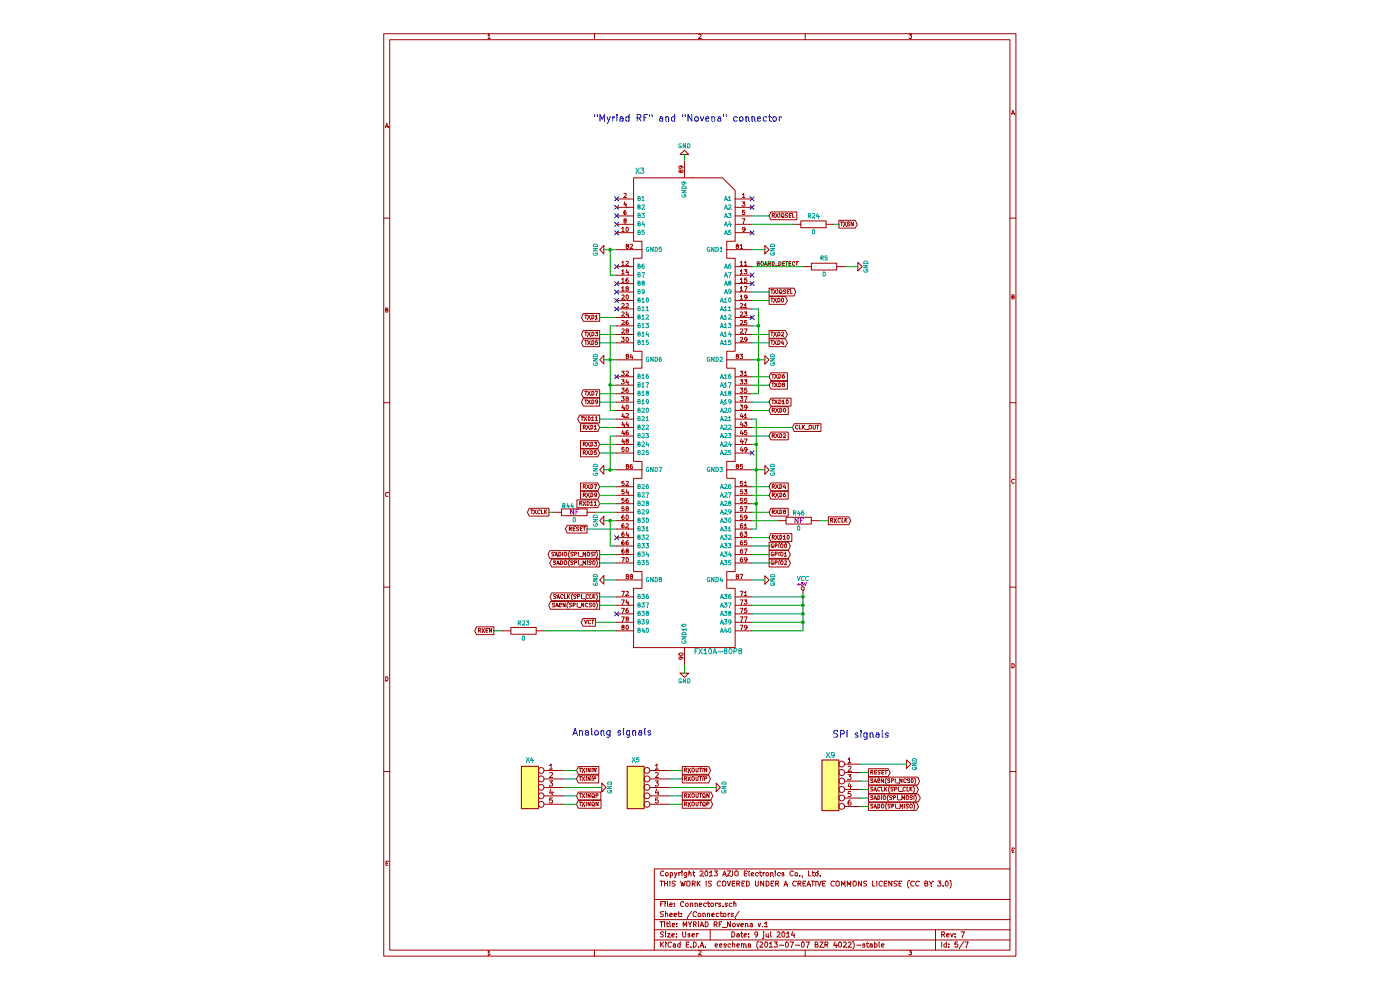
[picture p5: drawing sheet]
EESchema Schematic File Version 2
LIBS:power
LIBS:MYRIAD_RF-cache
EELAYER 27 0
EELAYER END
$Descr User 8266 11692
encoding utf-8
Sheet 5 7
Title "MYRIAD RF_Novena v.1"
Date "9 jul 2014"
Rev "7"
Comp ""
Comment1 "THIS WORK IS COVERED UNDER A CREATIVE COMMONS LICENSE (CC BY 3.0)"
Comment2 "Copyright 2013 AZIO Electronics Co., Ltd."
Comment3 ""
Comment4 ""
$EndDescr
Text GLabel 5650 6150 2    45   Output ~ 0
RXCLK
Text GLabel 5775 2650 2    45   Output ~ 0
TXEN
Text GLabel 5225 5050 2    45   Input ~ 0
CLK_OUT
Text GLabel 1700 7450 0    45   Output ~ 0
RXEN
Text GLabel 2950 7150 0    45   Output ~ 0
SAEN(SPI_NCS0)
Text GLabel 2950 7050 0    45   Output ~ 0
SACLK(SPI_CLK)
Text GLabel 2950 6650 0    45   Output ~ 0
SADO(SPI_MISO)
Text GLabel 2950 6550 0    45   Output ~ 0
SADIO(SPI_MOSI)
Text GLabel 2350 6050 0    45   Output ~ 0
TXCLK
Text GLabel 2800 6250 0    45   Output ~ 0
RESET
$Comp
L GND #PWR067
U 1 1
P 3000 6850
F 0 "#PWR067" H 3000 6950 50  0001 C CNN
F 1 "GND" H 3000 6750 50  0000 C CNN
F 2 "" H 3000 6850 60  0001 C CNN
F 3 "" H 3000 6850 60  0001 C CNN
	1    3000 6850
	0    1    1    0   
$EndComp
$Comp
L GND #PWR068
U 1 1
P 3000 5550
F 0 "#PWR068" H 3000 5650 50  0001 C CNN
F 1 "GND" H 3000 5450 50  0000 C CNN
F 2 "" H 3000 5550 60  0001 C CNN
F 3 "" H 3000 5550 60  0001 C CNN
	1    3000 5550
	0    1    1    0   
$EndComp
$Comp
L GND #PWR069
U 1 1
P 3000 4250
F 0 "#PWR069" H 3000 4350 50  0001 C CNN
F 1 "GND" H 3000 4150 50  0000 C CNN
F 2 "" H 3000 4250 60  0001 C CNN
F 3 "" H 3000 4250 60  0001 C CNN
	1    3000 4250
	0    1    1    0   
$EndComp
$Comp
L GND #PWR070
U 1 1
P 3000 2950
F 0 "#PWR070" H 3000 3050 50  0001 C CNN
F 1 "GND" H 3000 2850 50  0000 C CNN
F 2 "" H 3000 2950 60  0001 C CNN
F 3 "" H 3000 2950 60  0001 C CNN
	1    3000 2950
	0    1    1    0   
$EndComp
$Comp
L GND #PWR071
U 1 1
P 4900 2950
F 0 "#PWR071" H 4900 3050 50  0001 C CNN
F 1 "GND" H 4900 2850 50  0000 C CNN
F 2 "" H 4900 2950 60  0001 C CNN
F 3 "" H 4900 2950 60  0001 C CNN
	1    4900 2950
	0    -1   -1   0   
$EndComp
$Comp
L GND #PWR072
U 1 1
P 4900 4250
F 0 "#PWR072" H 4900 4350 50  0001 C CNN
F 1 "GND" H 4900 4150 50  0000 C CNN
F 2 "" H 4900 4250 60  0001 C CNN
F 3 "" H 4900 4250 60  0001 C CNN
	1    4900 4250
	0    -1   -1   0   
$EndComp
$Comp
L GND #PWR073
U 1 1
P 4900 5550
F 0 "#PWR073" H 4900 5650 50  0001 C CNN
F 1 "GND" H 4900 5450 50  0000 C CNN
F 2 "" H 4900 5550 60  0001 C CNN
F 3 "" H 4900 5550 60  0001 C CNN
	1    4900 5550
	0    -1   -1   0   
$EndComp
$Comp
L GND #PWR074
U 1 1
P 4900 6850
F 0 "#PWR074" H 4900 6950 50  0001 C CNN
F 1 "GND" H 4900 6750 50  0000 C CNN
F 2 "" H 4900 6850 60  0001 C CNN
F 3 "" H 4900 6850 60  0001 C CNN
	1    4900 6850
	0    -1   -1   0   
$EndComp
$Comp
L GND #PWR075
U 1 1
P 2975 9300
F 0 "#PWR075" H 2975 9400 50  0001 C CNN
F 1 "GND" H 2975 9200 50  0000 C CNN
F 2 "" H 2975 9300 60  0001 C CNN
F 3 "" H 2975 9300 60  0001 C CNN
	1    2975 9300
	0    -1   -1   0   
$EndComp
$Comp
L GND #PWR076
U 1 1
P 4325 9300
F 0 "#PWR076" H 4325 9400 50  0001 C CNN
F 1 "GND" H 4325 9200 50  0000 C CNN
F 2 "" H 4325 9300 60  0001 C CNN
F 3 "" H 4325 9300 60  0001 C CNN
	1    4325 9300
	0    -1   -1   0   
$EndComp
$Comp
L CONN_5 X5
U 1 1
P 3375 9300
F 0 "X5" H 3375 9620 50  0000 C CNN
F 1 "5-104348-3" H 3375 8960 50  0001 C CNN
F 2 "VR_pinhead5" H 3375 9300 60  0001 C CNN
F 3 "" H 3375 9300 60  0001 C CNN
F 4 ".100 inch AMPMODU Headers; RIGHT ANGLE; 5WAY;" H 3375 9300 60  0001 C CNN "Description"
F 5 "5-104348-3" H 3375 9300 60  0001 C CNN "Manufacturer Part Number"
F 6 "TE Connectivity" H 3375 9300 60  0001 C CNN "Manufacturer"
F 7 "TTI" H 3375 9300 60  0001 C CNN "Vendor"
F 8 "5-104348-3" H 3375 9300 60  0001 C CNN "Vendor Part Number"
	1    3375 9300
	-1   0    0    -1  
$EndComp
$Comp
L CONN_5 X4
U 1 1
P 2125 9300
F 0 "X4" H 2125 9620 50  0000 C CNN
F 1 "5-104348-3" H 2125 8960 50  0001 C CNN
F 2 "VR_pinhead5" H 2125 9300 60  0001 C CNN
F 3 "" H 2125 9300 60  0001 C CNN
F 4 ".100 inch AMPMODU Headers; RIGHT ANGLE; 5WAY;" H 2125 9300 60  0001 C CNN "Description"
F 5 "5-104348-3" H 2125 9300 60  0001 C CNN "Manufacturer Part Number"
F 6 "TE Connectivity" H 2125 9300 60  0001 C CNN "Manufacturer"
F 7 "TTI" H 2125 9300 60  0001 C CNN "Vendor"
F 8 "5-104348-3" H 2125 9300 60  0001 C CNN "Vendor Part Number"
	1    2125 9300
	-1   0    0    -1  
$EndComp
Text GLabel 3925 9500 2    45   Output ~ 0
RXOUTQP
Text GLabel 3925 9400 2    45   Output ~ 0
RXOUTQN
Text GLabel 3925 9200 2    45   Output ~ 0
RXOUTIP
Text GLabel 3925 9100 2    45   Output ~ 0
RXOUTIN
Text GLabel 2675 9500 2    45   Input ~ 0
TXINQN
Text GLabel 2675 9400 2    45   Input ~ 0
TXINQP
Text GLabel 2675 9200 2    45   Input ~ 0
TXINIP
Text GLabel 2675 9100 2    45   Input ~ 0
TXININ
Text GLabel 4950 6650 2    45   Output ~ 0
GPIO2
Text GLabel 4950 6550 2    45   Output ~ 0
GPIO1
Text GLabel 4950 6450 2    45   Output ~ 0
GPIO0
Text GLabel 4950 6350 2    45   Input ~ 0
RXD10
Text GLabel 4950 6050 2    45   Input ~ 0
RXD8
Text GLabel 4950 5850 2    45   Input ~ 0
RXD6
Text GLabel 4950 5750 2    45   Input ~ 0
RXD4
Text GLabel 4950 5150 2    45   Input ~ 0
RXD2
Text GLabel 4950 4850 2    45   Input ~ 0
RXD0
Text GLabel 4950 2550 2    45   Input ~ 0
RXIQSEL
Text GLabel 4950 4750 2    45   Input ~ 0
TXD10
Text GLabel 4950 4550 2    45   Input ~ 0
TXD8
Text GLabel 4950 4450 2    45   Input ~ 0
TXD6
Text GLabel 4950 4050 2    45   Output ~ 0
TXD4
Text GLabel 4950 3950 2    45   Output ~ 0
TXD2
Text GLabel 4950 3550 2    45   Output ~ 0
TXD0
Text GLabel 4950 3450 2    45   Output ~ 0
TXIQSEL
Text GLabel 2950 5950 0    45   Input ~ 0
RXD11
Text GLabel 2950 5850 0    45   Input ~ 0
RXD9
Text GLabel 2950 5750 0    45   Input ~ 0
RXD7
Text GLabel 2950 5350 0    45   Input ~ 0
RXD5
Text GLabel 2950 5250 0    45   Input ~ 0
RXD3
Text GLabel 2950 5050 0    45   Input ~ 0
RXD1
Text GLabel 2950 4950 0    45   Output ~ 0
TXD11
Text GLabel 2950 4750 0    45   Output ~ 0
TXD9
Text GLabel 2950 4650 0    45   Output ~ 0
TXD7
Text GLabel 2950 4050 0    45   Output ~ 0
TXD5
Text GLabel 2950 3950 0    45   Output ~ 0
TXD3
Text GLabel 2950 3750 0    45   Output ~ 0
TXD1
NoConn ~ 3150 3350
NoConn ~ 3150 3550
NoConn ~ 3150 3650
NoConn ~ 4750 3350
NoConn ~ 4750 3250
$Comp
L VCC #PWR077
U 1 1
P 5350 7000
F 0 "#PWR077" H 5350 7120 20  0001 C CNN
F 1 "VCC" H 5350 7160 50  0000 C CNN
F 2 "" H 5350 7000 60  0001 C CNN
F 3 "" H 5350 7000 60  0001 C CNN
F 4 "+5V" H 5336 7094 39  0000 C CNN "Voltage"
	1    5350 7000
	1    0    0    -1  
$EndComp
$Comp
L R R44
U 1 1
P 2650 6050
F 0 "R44" V 2725 6125 50  0000 C CNN
F 1 "0" V 2560 6050 50  0000 C CNN
F 2 "R_SM0402" H 2650 6050 60  0001 C CNN
F 3 "" H 2650 6050 60  0001 C CNN
F 4 "RESISTOR; 0402; 0R; REEL 10000;" H 2650 6050 60  0001 C CNN "Description"
F 5 "RC0402JR-070RL" H 2650 6050 60  0001 C CNN "Manufacturer Part Number"
F 6 "YAGEO (PHYCOMP)" H 2650 6050 60  0001 C CNN "Manufacturer"
F 7 "Farnell" H 2650 6050 60  0001 C CNN "Vendor"
F 8 "1117280" H 2650 6050 60  0001 C CNN "Vendor Part Number"
F 9 "NF" V 2650 6050 60  0000 C CNN "Install"
F 10 "NOFIT" V 2650 6050 60  0001 C CNN "Assemble"
	1    2650 6050
	0    -1   -1   0   
$EndComp
$Comp
L R R23
U 1 1
P 2050 7450
F 0 "R23" V 2140 7450 50  0000 C CNN
F 1 "0" V 1960 7450 50  0000 C CNN
F 2 "R_SM0402" H 2050 7450 60  0001 C CNN
F 3 "" H 2050 7450 60  0001 C CNN
F 4 "RESISTOR; 0402; 0R; REEL 10000;" H 2050 7450 60  0001 C CNN "Description"
F 5 "RC0402JR-070RL" H 2050 7450 60  0001 C CNN "Manufacturer Part Number"
F 6 "YAGEO (PHYCOMP)" H 2050 7450 60  0001 C CNN "Manufacturer"
F 7 "Farnell" H 2050 7450 60  0001 C CNN "Vendor"
F 8 "1117280" H 2050 7450 60  0001 C CNN "Vendor Part Number"
	1    2050 7450
	0    -1   -1   0   
$EndComp
$Comp
L R R24
U 1 1
P 5475 2650
F 0 "R24" V 5575 2650 50  0000 C CNN
F 1 "0" V 5385 2650 50  0000 C CNN
F 2 "R_SM0402" H 5475 2650 60  0001 C CNN
F 3 "" H 5475 2650 60  0001 C CNN
F 4 "RESISTOR; 0402; 0R; REEL 10000;" H 5475 2650 60  0001 C CNN "Description"
F 5 "RC0402JR-070RL" H 5475 2650 60  0001 C CNN "Manufacturer Part Number"
F 6 "YAGEO (PHYCOMP)" H 5475 2650 60  0001 C CNN "Manufacturer"
F 7 "Farnell" H 5475 2650 60  0001 C CNN "Vendor"
F 8 "1117280" H 5475 2650 60  0001 C CNN "Vendor Part Number"
	1    5475 2650
	0    -1   -1   0   
$EndComp
$Comp
L R R46
U 1 1
P 5300 6150
F 0 "R46" V 5390 6150 50  0000 C CNN
F 1 "0" V 5210 6150 50  0000 C CNN
F 2 "R_SM0402" H 5300 6150 60  0001 C CNN
F 3 "" H 5300 6150 60  0001 C CNN
F 4 "RESISTOR; 0402; 0R; REEL 10000;" H 5300 6150 60  0001 C CNN "Description"
F 5 "RC0402JR-070RL" H 5300 6150 60  0001 C CNN "Manufacturer Part Number"
F 6 "YAGEO (PHYCOMP)" H 5300 6150 60  0001 C CNN "Manufacturer"
F 7 "Farnell" H 5300 6150 60  0001 C CNN "Vendor"
F 8 "1117280" H 5300 6150 60  0001 C CNN "Vendor Part Number"
F 9 "NF" V 5300 6150 60  0000 C CNN "Install"
F 10 "NOFIT" V 5300 6150 60  0001 C CNN "Assemble"
	1    5300 6150
	0    -1   -1   0   
$EndComp
$Comp
L GND #PWR078
U 1 1
P 3950 1825
F 0 "#PWR078" H 3950 1925 50  0001 C CNN
F 1 "GND" H 3950 1725 50  0000 C CNN
F 2 "" H 3950 1825 60  0001 C CNN
F 3 "" H 3950 1825 60  0001 C CNN
	1    3950 1825
	-1   0    0    1   
$EndComp
NoConn ~ 3150 2350
NoConn ~ 3150 2450
NoConn ~ 3150 2550
NoConn ~ 3150 2650
NoConn ~ 3150 2750
NoConn ~ 4750 2450
NoConn ~ 4750 2750
NoConn ~ 3150 3150
NoConn ~ 4750 3750
NoConn ~ 3150 4450
NoConn ~ 4750 5350
NoConn ~ 3150 6350
NoConn ~ 3150 3450
NoConn ~ 3150 7250
Text Notes 2875 1450 0    79   ~ 0
"Myriad RF" and "Novena" connector
Text GLabel 2900 7350 0    45   Output ~ 0
VCT
Text Notes 2625 8700 0    79   ~ 0
Analong signals
$Comp
L CONN_6 X9
U 1 1
P 5675 9275
F 0 "X9" H 5675 9625 60  0000 C CNN
F 1 "CONN_6" V 5725 9275 60  0001 C CNN
F 2 "pinhead6" H 5675 9275 60  0001 C CNN
F 3 "" H 5675 9275 60  0001 C CNN
F 4 "Headers & Wire Housings 06; MODII; HDR SRST; B/A; W/HD;" H 5675 9275 60  0001 C CNN "Description"
F 5 "104345-4" H 5675 9275 60  0001 C CNN "Manufacturer Part Number"
F 6 "TE Connectivity" H 5675 9275 60  0001 C CNN "Manufacturer"
F 7 "TTI" H 5675 9275 60  0001 C CNN "Vendor"
F 8 "104345-4" H 5675 9275 60  0001 C CNN "Vendor Part Number"
	1    5675 9275
	-1   0    0    -1  
$EndComp
Text GLabel 6125 9225 2    45   Output ~ 0
SAEN(SPI_NCS0)
Text GLabel 6125 9125 2    45   Output ~ 0
RESET
Text GLabel 6125 9425 2    45   Output ~ 0
SADIO(SPI_MOSI)
Text GLabel 6125 9325 2    45   Output ~ 0
SACLK(SPI_CLK)
Text GLabel 6125 9525 2    45   Output ~ 0
SADO(SPI_MISO)
$Comp
L GND #PWR079
U 1 1
P 6575 9025
F 0 "#PWR079" H 6575 9125 50  0001 C CNN
F 1 "GND" H 6575 8925 50  0000 C CNN
F 2 "" H 6575 9025 60  0001 C CNN
F 3 "" H 6575 9025 60  0001 C CNN
	1    6575 9025
	0    -1   -1   0   
$EndComp
$Comp
L GND #PWR080
U 1 1
P 3950 7950
F 0 "#PWR080" H 3950 8050 50  0001 C CNN
F 1 "GND" H 3950 7850 50  0000 C CNN
F 2 "" H 3950 7950 60  0001 C CNN
F 3 "" H 3950 7950 60  0001 C CNN
	1    3950 7950
	1    0    0    -1  
$EndComp
NoConn ~ 4750 2350
Text Notes 5700 8725 0    79   ~ 0
SPI signals
$Comp
L GND #PWR081
U 1 1
P 3000 6150
F 0 "#PWR081" H 3000 6250 50  0001 C CNN
F 1 "GND" H 3000 6050 50  0000 C CNN
F 2 "" H 3000 6150 60  0001 C CNN
F 3 "" H 3000 6150 60  0001 C CNN
	1    3000 6150
	0    1    1    0   
$EndComp
Wire Wire Line
	3775 9100 3925 9100
Wire Wire Line
	3775 9500 3925 9500
Wire Wire Line
	3775 9200 3925 9200
Wire Wire Line
	2525 9500 2675 9500
Wire Wire Line
	2525 9300 2975 9300
Wire Wire Line
	2525 9100 2675 9100
Wire Wire Line
	2950 3750 3150 3750
Wire Wire Line
	2950 4050 3150 4050
Wire Wire Line
	2950 4750 3150 4750
Wire Wire Line
	3150 5050 2950 5050
Wire Wire Line
	3150 5350 2950 5350
Wire Wire Line
	3150 5850 2950 5850
Wire Wire Line
	2950 5950 3150 5950
Wire Wire Line
	2800 6250 3150 6250
Wire Wire Line
	3150 6650 2950 6650
Wire Wire Line
	3150 7150 2950 7150
Wire Wire Line
	5350 7250 4750 7250
Wire Wire Line
	4750 6650 4950 6650
Wire Wire Line
	4750 6050 4950 6050
Wire Wire Line
	4750 4850 4950 4850
Wire Wire Line
	4750 4750 4950 4750
Wire Wire Line
	4750 4450 4950 4450
Wire Wire Line
	4750 3550 4950 3550
Wire Wire Line
	4750 4050 4950 4050
Wire Wire Line
	5350 7150 4750 7150
Wire Wire Line
	5350 7350 4750 7350
Wire Wire Line
	4750 5750 4950 5750
Wire Wire Line
	4750 3950 4950 3950
Wire Wire Line
	4750 3450 4950 3450
Wire Wire Line
	4750 4550 4950 4550
Wire Wire Line
	4750 2550 4950 2550
Wire Wire Line
	4750 5150 4950 5150
Wire Wire Line
	4750 5850 4950 5850
Wire Wire Line
	4750 6350 4950 6350
Wire Wire Line
	4750 6450 4950 6450
Wire Wire Line
	4750 6550 4950 6550
Wire Wire Line
	3150 7050 2950 7050
Wire Wire Line
	2950 6550 3150 6550
Wire Wire Line
	3150 5750 2950 5750
Wire Wire Line
	3150 5250 2950 5250
Wire Wire Line
	3150 4950 2950 4950
Wire Wire Line
	3150 4650 2950 4650
Wire Wire Line
	3150 3950 2950 3950
Wire Wire Line
	2525 9200 2675 9200
Wire Wire Line
	2525 9400 2675 9400
Wire Wire Line
	3775 9300 4325 9300
Wire Wire Line
	3775 9400 3925 9400
Wire Wire Line
	2900 6050 3150 6050
Wire Wire Line
	2400 6050 2350 6050
Wire Wire Line
	1800 7450 1700 7450
Wire Wire Line
	2300 7450 3150 7450
Wire Wire Line
	4750 6150 5050 6150
Wire Wire Line
	5550 6150 5650 6150
Wire Wire Line
	5725 2650 5775 2650
Wire Wire Line
	4750 5050 5225 5050
Wire Wire Line
	4750 2950 4900 2950
Wire Wire Line
	4750 4250 4900 4250
Wire Wire Line
	4750 5550 4900 5550
Wire Wire Line
	4750 6850 4900 6850
Wire Wire Line
	5350 7000 5350 7450
Wire Wire Line
	5350 7050 4750 7050
Connection ~ 5350 7050
Connection ~ 5350 7150
Connection ~ 5350 7250
Wire Wire Line
	3150 6850 3000 6850
Wire Wire Line
	3150 5550 3000 5550
Wire Wire Line
	3150 4250 3000 4250
Wire Wire Line
	3150 2950 3000 2950
Wire Wire Line
	3150 7350 2900 7350
Wire Wire Line
	6025 9025 6575 9025
Wire Wire Line
	6025 9125 6125 9125
Wire Wire Line
	6025 9225 6125 9225
Wire Wire Line
	6025 9325 6125 9325
Wire Wire Line
	6025 9425 6125 9425
Wire Wire Line
	6025 9525 6125 9525
Wire Wire Line
	5350 7450 4750 7450
Connection ~ 5350 7350
Wire Wire Line
	3950 7850 3950 7950
Wire Wire Line
	3150 3850 3075 3850
Wire Wire Line
	3075 3850 3075 4850
Connection ~ 3075 4250
Wire Wire Line
	3075 4550 3150 4550
Wire Wire Line
	3150 5150 3075 5150
Wire Wire Line
	3075 5150 3075 5550
Connection ~ 3075 5550
Wire Wire Line
	3150 6150 3000 6150
Wire Wire Line
	3150 6450 3075 6450
Wire Wire Line
	3075 6450 3075 6150
Connection ~ 3075 6150
Wire Wire Line
	4750 3850 4825 3850
Wire Wire Line
	4825 3650 4825 4650
Connection ~ 4825 4250
Wire Wire Line
	4825 4650 4750 4650
Wire Wire Line
	4750 5250 4800 5250
Wire Wire Line
	4800 4950 4800 6250
Connection ~ 4800 5550
Wire Wire Line
	4800 5950 4750 5950
Wire Wire Line
	3150 3250 3075 3250
Wire Wire Line
	3075 3250 3075 2950
Connection ~ 3075 2950
Wire Wire Line
	3075 4850 3150 4850
Connection ~ 3075 4550
Wire Wire Line
	4750 3650 4825 3650
Connection ~ 4825 3850
Wire Wire Line
	4750 4950 4800 4950
Connection ~ 4800 5250
Wire Wire Line
	4800 6250 4750 6250
Connection ~ 4800 5950
Wire Wire Line
	3950 1900 3950 1825
$Comp
L R R5
U 1 1
P 5600 3150
F 0 "R5" V 5700 3150 50  0000 C CNN
F 1 "0" V 5510 3150 50  0000 C CNN
F 2 "R_SM0402" H 5600 3150 60  0001 C CNN
F 3 "" H 5600 3150 60  0001 C CNN
F 4 "RESISTOR; 0402; 0R; REEL 10000;" H 5600 3150 60  0001 C CNN "Description"
F 5 "RC0402JR-070RL" H 5600 3150 60  0001 C CNN "Manufacturer Part Number"
F 6 "YAGEO (PHYCOMP)" H 5600 3150 60  0001 C CNN "Manufacturer"
F 7 "Farnell" H 5600 3150 60  0001 C CNN "Vendor"
F 8 "1117280" H 5600 3150 60  0001 C CNN "Vendor Part Number"
	1    5600 3150
	0    -1   -1   0   
$EndComp
$Comp
L GND #PWR082
U 1 1
P 6000 3150
F 0 "#PWR082" H 6000 3250 50  0001 C CNN
F 1 "GND" H 6000 3050 50  0000 C CNN
F 2 "" H 6000 3150 60  0001 C CNN
F 3 "" H 6000 3150 60  0001 C CNN
	1    6000 3150
	0    -1   -1   0   
$EndComp
Wire Wire Line
	5850 3150 6000 3150
Wire Wire Line
	4750 3150 5350 3150
Wire Wire Line
	5225 2650 4750 2650
$Comp
L FX10A-80P8 X3
U 1 1
P 3950 4850
F 0 "X3" H 3425 7675 60  0000 C CNN
F 1 "FX10A-80P8" H 4350 2000 60  0000 C CNN
F 2 "FX10A-80P8" H 3900 7950 60  0001 C CNN
F 3 "" H 3950 4850 60  0000 C CNN
F 4 "CONN HEADER; 80POS; W/O; POST; SMD;" H 3900 8050 60  0001 C CNN "Description"
F 5 "FX10B-80P/8-SV1(71)" H 3900 8200 60  0001 C CNN "Manufacturer Part Number"
F 6 "Hirose Electric" H 3950 8300 60  0001 C CNN "Manufacturer"
F 7 "Digi-Key" H 3900 8400 60  0001 C CNN "Vendor"
F 8 "H11228-ND" H 3950 8500 60  0001 C CNN "Vendor Part Number "
	1    3950 4850
	1    0    0    -1  
$EndComp
Text Label 4800 3150 0    45   ~ 0
BOARD_DETECT
$EndSCHEMATC
